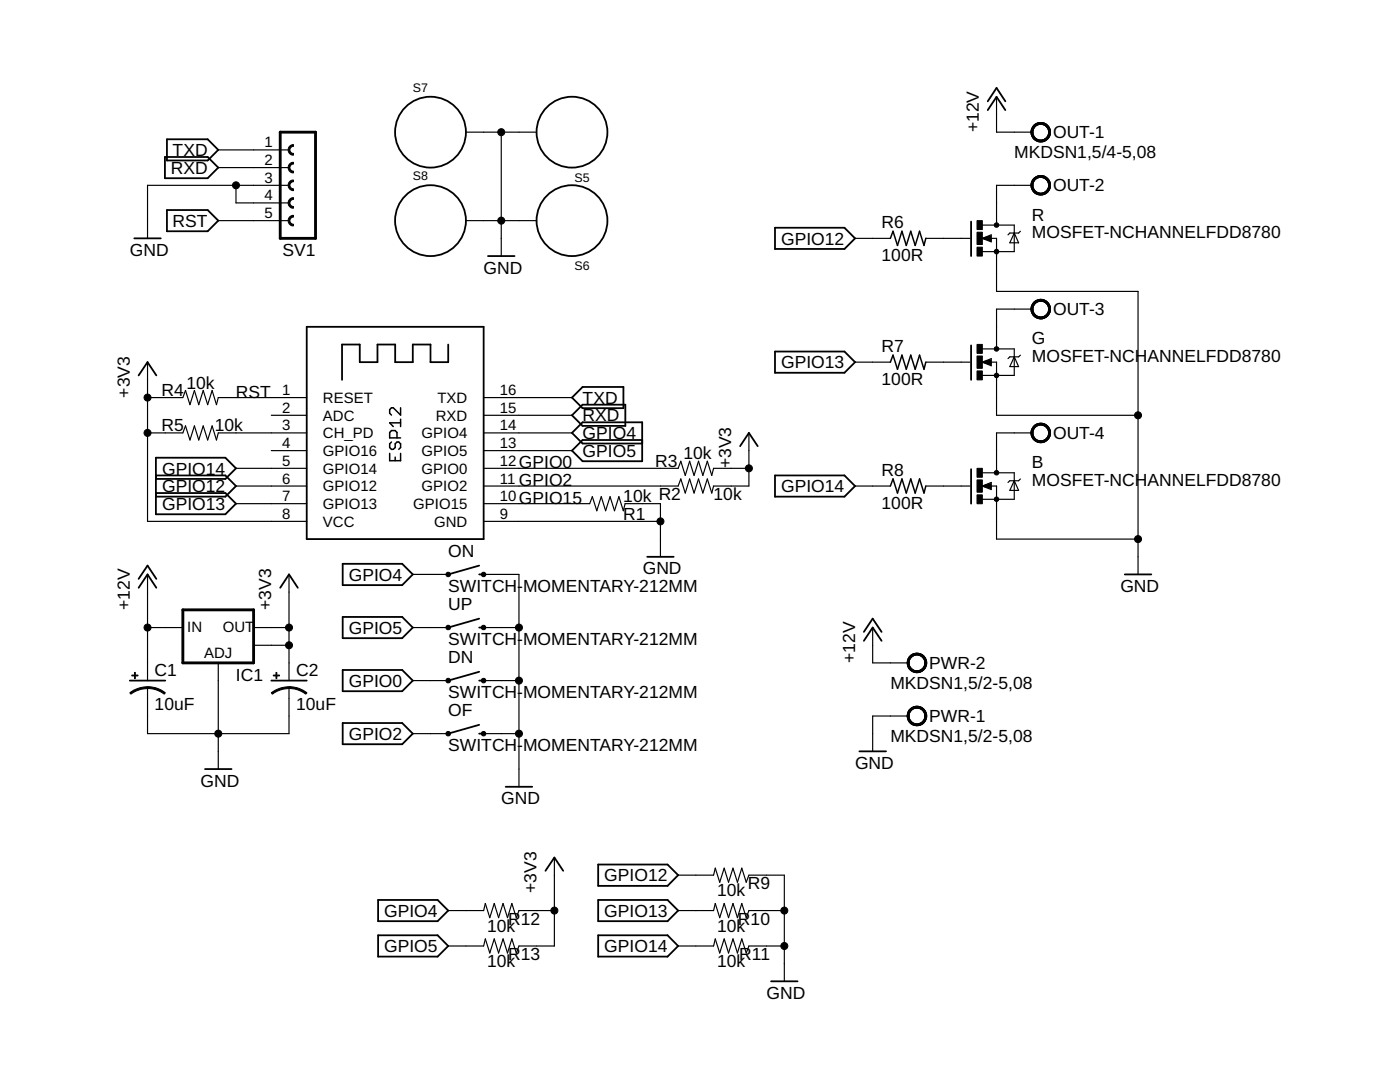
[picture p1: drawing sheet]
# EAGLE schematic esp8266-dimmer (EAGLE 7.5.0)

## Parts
B  MOSFET-NCHANNELFDD8780  [DPAK]
C1  10uF  CAP_POL1206-KIT  [EIA3216-KIT]
C2  10uF  CAP_POL1206-KIT  [EIA3216-KIT]
DN  SWITCH-MOMENTARY-212MM  [TACTILE-PTH-12MM]
ESP-12E  ESP-12  [ESP-12]
G  MOSFET-NCHANNELFDD8780  [DPAK]
IC1  V_REG_LM1117SOT223  [SOT223]
OF  SWITCH-MOMENTARY-212MM  [TACTILE-PTH-12MM]
ON  SWITCH-MOMENTARY-212MM  [TACTILE-PTH-12MM]
OUT  MKDSN1,5/4-5,08  [MKDSN1,5/4-5,08]
PWR  MKDSN1,5/2-5,08  [MKDSN1,5/2-5,08]
R  MOSFET-NCHANNELFDD8780  [DPAK]
R1  10k  RESISTOR0805-RES  [0805]
R2  10k  RESISTOR0805-RES  [0805]
R3  10k  RESISTOR0805-RES  [0805]
R4  10k  RESISTOR0805-RES  [0805]
R5  10k  RESISTOR0805-RES  [0805]
R6  100R  R-US_FLIPFLOP7  [0805-THM-7]
R7  100R  R-US_FLIPFLOP7  [0805-THM-7]
R8  100R  R-US_FLIPFLOP7  [0805-THM-7]
R9  10k  RESISTOR0805-RES  [0805]
R10  10k  RESISTOR0805-RES  [0805]
R11  10k  RESISTOR0805-RES  [0805]
R12  10k  RESISTOR0805-RES  [0805]
R13  10k  RESISTOR0805-RES  [0805]
S5  STANDOFF_ELECTRICAL  [STANDOFF-ELECTRICAL]
S6  STANDOFF_ELECTRICAL  [STANDOFF-ELECTRICAL]
S7  STANDOFF_ELECTRICAL  [STANDOFF-ELECTRICAL]
S8  STANDOFF_ELECTRICAL  [STANDOFF-ELECTRICAL]
SV1  FE05W  [FE05W]
UP  SWITCH-MOMENTARY-212MM  [TACTILE-PTH-12MM]

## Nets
+3V3: C2.A(+) ESP-12E.8(VCC) IC1.2(OUT) IC1.4(OUT) R2.2 R3.2 R4.1 R5.1 R12.1 R13.1
+12V: C1.A(+) IC1.3(IN) OUT.1 PWR.2
BOUT: B.4(D) OUT.4
GND: B.3(S) C1.C(-) C2.C(-) DN.3 ESP-12E.9(GND) G.3(S) IC1.1(ADJ) OF.3 ON.3 PWR.1 R1.2 R9.1 R10.1 R11.1 R.3(S) S5.P1 S6.P1 S7.P1 S8.P1 SV1.3 SV1.4 UP.3
GOUT: G.4(D) OUT.3
GPIO0: DN.1 ESP-12E.12(GPIO0) R3.1
GPIO2: ESP-12E.11(GPIO2) OF.1 R2.1
GPIO4: ESP-12E.14(GPIO4) ON.1 R12.2
GPIO5: ESP-12E.13(GPIO5) R13.2 UP.1
GPIO12: ESP-12E.6(GPIO12) R6.1 R9.2
GPIO13: ESP-12E.7(GPIO13) R7.1 R10.2
GPIO14: ESP-12E.5(GPIO14) R8.1 R11.2
GPIO15: ESP-12E.10(GPIO15) R1.1
N$2: B.1(G) R8.2
N$3: G.1(G) R7.2
N$4: R6.2 R.1(G)
N$5: ESP-12E.3(CH_PD) R5.2
ROUT: OUT.2 R.4(D)
RST: ESP-12E.1(RESET) R4.2 SV1.5
RXD: ESP-12E.15(RXD) SV1.2
TXD: ESP-12E.16(TXD) SV1.1
Unconnected: ESP-12E.2(ADC) ESP-12E.4(GPIO16)

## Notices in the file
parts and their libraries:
SparkFun-PowerIC: Licensing: Creative Commons ShareAlike 4.0 International - https://creativecommons.org/licenses/by-sa/4.0
